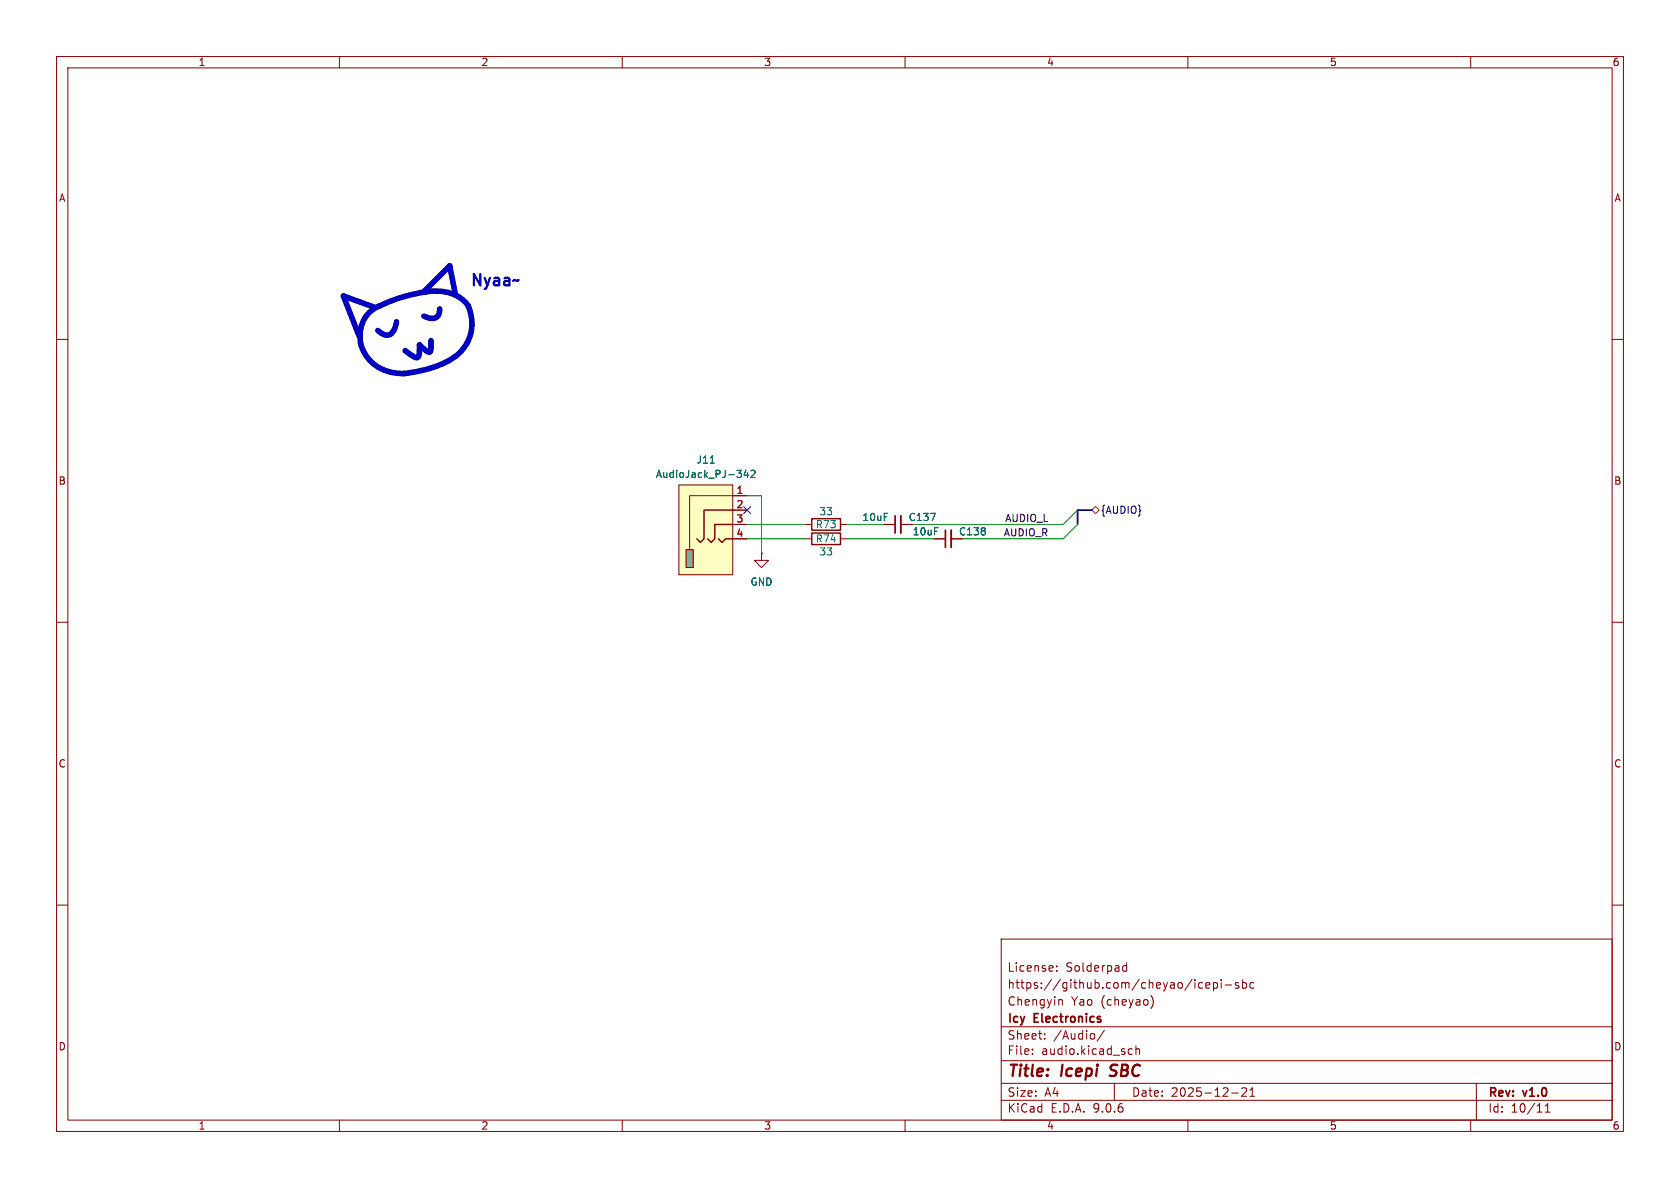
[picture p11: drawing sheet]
<svg xmlns="http://www.w3.org/2000/svg" width="297mm" height="210mm" viewBox="0 0 297 210" stroke-linecap="round" stroke-linejoin="round" font-family="sans-serif">
<g fill="none" stroke="#840000" stroke-width=".18">
<path d="M10 10h277v190h-277zM12 12h273v186h-273zM60 10v2M110 10v2M160 10v2M210 10v2M260 10v2M10 60h2M285 60h2M134.6 97.8v1.3h1.3l-1.3 1.2-1.3-1.2h1.3M134.6 97.8h.1M142.2 95.3h1.3"/>
<path d="M142.2 92.7h1.3M148.6 95.3h1.3M148.6 92.7h1.3M156.2 92.7h2M159.3 92.7h2M165.1 95.3h2M168.1 95.3h2.1M10 110h2M285 110h2M10 160h2M177 166h108v32h-108zM186.8 171.6v.1"/>
<path d="M186.8 170.8v.1M187.4 176.7h.2l.2 .2v.8M198.5 171.4l.2 .3 .5-.1M199.2 170.2v1.5M199.2 170.8l-.5-.1-.2 .3M203.5 176.1a1.74 1.74 0 0 1 0 2.2M212.6 173.8l-.4-.1-.3 .3v.4l.1 .2h.6M213.2 174.2l.7-.1-.1-.3-.4-.1-.2 .2v.7h.6M214.5 173.8l.5-.1 .2 .3v.4l-.1 .2h-.6M214.5 173.7v1.5M215.9 173.2v.1M215.9 173.7v1"/>
<path d="M216.6 174.1h1.1M219 173.8l-.4-.1-.2 .2 .1 .2 .5 .2v.3h-.6M219.7 173.8l.4-.1 .3 .3v.4l-.2 .2h-.5M219.7 173.2v1.5M221.7 173.8l-.5-.1-.2 .3v.4l.1 .2h.6M285 160h2M60 198v2M110 198v2M160 198v2M177 194.5h108M177 191.5h108M177 187.5h108"/>
<path d="M177 181.5h108M182.5 186.3v.1M182.5 185.5v.1M184.7 183.6v.1M184.7 182.8v.1M193.5 182.8v.8M195.2 182.1l-1.2 2M197 191.5v3M199.6 186.3h.6M199.6 185.5h.6M200.8 185.5l.2-.1 .4 .1 .1 .9M200.8 184.9v1.5"/>
<path d="M210 198v2M217.7 193.2h1.2M219.5 192.4l.6-.1 .2 .1 .1 .3-.9 1.1h.9M221 193.8h.8M221 192.7l.4-.4v1.5M260 198v2M261 191.5v6.5M273.2 196.6h.8M273.2 195.5l.4-.4v1.5"/>
</g>
<path d="M196.2 190.1l.2 .1M196.5 188.4l-.1 .2v.4" fill="none" stroke="#840000" stroke-width=".4"/>
<path d="M158.2 91.2v3M167.1 93.7v3.1" fill="none" stroke="#840000" stroke-width=".3"/>
<path d="M159.3 91.2v3M168.1 93.7v3.1" fill="none" stroke="#840000" stroke-width=".33"/>
<path d="M164.5 90.7h.9l-.6 1.3" fill="none" stroke="#006464" stroke-width=".18"/>
<path d="M143.5 94.2h5.1v2.1h-5.1zM143.5 91.7h5.1v2h-5.1z" fill="none" stroke="#840000" stroke-width=".25"/>
<path d="M120 85.7h9.5v15.9h-9.5z" fill="#ffffc2"/>
<path d="M121.3 97.2h1.3v3.1h-1.3z" fill="#848484"/>
<path d="M127 95.3l.6 .6 .7-.6h1.2M129.5 92.7h-3.1v2.6l-.7 .6-.6-.6M129.5 90.2h-5v5.1l-.7 .6-.6-.6" fill="none" stroke="#840000" stroke-width=".25"/>
<path d="M120 85.7h9.5v15.9h-9.5zM121.3 97.2h1.3v3.1h-1.3zM129.5 90.2h2.6M129.5 92.7h2.6M129.5 95.3h2.6M132.1 87.6h-10.2v9.6M134.6 97.8h.1M156.2 92.7h2M159.3 92.7h2M165.1 95.3h2M168.1 95.3h2.1" fill="none" stroke="#840000" stroke-width=".18"/>
<path d="M125.6 81.9h.7M131.9 83.1l-.3 .9h.7M132.2 83.6v.8M132.8 83.3l.4-.2 .3 .4-.8 .9h.8M164.5 90.7h.9l-.6 1.3" fill="none" stroke="#006464" stroke-width=".18"/>
<path d="M193 90.2l.7-.7 .6 .7-.6 .6z" fill="none" stroke="#725600" stroke-width=".18"/>
<path d="M193 90.2h-2.5v2.5" fill="none" stroke="#000084" stroke-width=".3"/>
<path d="M132.1 87.6h2.5v10.2M132.1 95.3h10.1M132.1 92.7h10.1M149.9 95.3h15.2M149.9 92.7h6.3M190.5 92.7l-2.5 2.6h-17.8M190.5 90.2l-2.5 2.5h-26.7" fill="none" stroke="#009600" stroke-width=".18"/>
<path d="M131.5 89.6l1.2 1.2M132.7 89.6l-1.2 1.2" fill="none" stroke="#000084" stroke-width=".18"/>
<path d="M65.3 55.3a17.6 17.6 0 0 1 7.1-3.1l1.9-.5a9 9 0 0 1 7.5 1.2 5.4 5.4 0 0 1 1.6 4.6 7.7 7.7 0 0 1-5 6.8 21 21 0 0 1-7.7 1.7 6.8 6.8 0 0 1-7-7 5.6 5.6 0 0 1 1.6-3.7zM66.3 54.4l-5.6-2.1 2.8 7.1M70.1 56.9a2.41 2.41 0 0 1-1.6 2.4l-.7-.2-1-.7M74.9 51.6l4.6-4.6 1 5.1M77.7 54.6a1.41 1.41 0 0 1-1.9 1.6l-.9-.3M76.2 60.2a2.78 2.78 0 0 1-.3 2.1 1.56 1.56 0 0 1-1.1-.7l-.6-.6a3.4 3.4 0 0 1-.3 2.2h-.1a1.69 1.69 0 0 1-1.3-.6l-.9-.6" fill="none" stroke="#0000c2" stroke-width="1"/>
<text font-size="2.8" fill="#0000c2" x="82.9" y="51.1">Nyaa~</text>
<g font-size="2.8" fill="#840000">
<text x="178" y="190.9">Title:</text>
<text x="187.7" y="190.9">Icepi</text>
<text x="197.1" y="190.9">SBC</text>
</g>
<g font-size="2.1" fill="#840000">
<text x="178" y="172">License:</text>
<text x="188.4" y="172">Solderpad</text>
<text x="178" y="178">Chengyin</text>
<text x="178" y="175">https://github.com/cheyao/icepi-sbc</text>
<text x="189.4" y="178">Yao</text>
<text x="194.7" y="178">(cheyao)</text>
<text x="178" y="184">Sheet:</text>
<text x="178" y="181.2">Icy</text>
<text x="182.9" y="181.2">Electronics</text>
<text x="186.2" y="184">/Audio/</text>
<text x="178" y="186.7">File:</text>
<text x="184.1" y="186.7">audio.kicad_sch</text>
<text x="178" y="196.9">KiCad</text>
<text x="178" y="194.1">Size:</text>
<text x="184.7" y="194.1">A4</text>
<text x="185.7" y="196.9">E.D.A.</text>
<text x="193.3" y="196.9">9.0.6</text>
<text x="200" y="194.1">Date:</text>
<text x="207" y="194.1">2025-12-21</text>
<text x="263" y="194.3">Rev:</text>
<text x="263" y="196.9">Id:</text>
<text x="267.1" y="196.9">10/11</text>
<text x="269.4" y="194.3">v1.0</text>
</g>
<g font-size="1.8" fill="#840000">
<text x="35" y="11.9">1</text>
<text x="85" y="11.9">2</text>
<text x="135" y="11.9">3</text>
<text x="185" y="11.9">4</text>
<text x="235" y="11.9">5</text>
<text x="285" y="11.9">6</text>
<text x="10.3" y="35.9">A</text>
<text x="285.3" y="35.9">A</text>
<text x="10.3" y="85.9">B</text>
<text x="285.3" y="85.9">B</text>
<text x="10.3" y="135.9">C</text>
<text x="285.3" y="135.9">C</text>
<text x="10.3" y="185.9">D</text>
<text x="285.3" y="185.9">D</text>
<text x="35" y="199.9">1</text>
<text x="85" y="199.9">2</text>
<text x="135" y="199.9">3</text>
<text x="185" y="199.9">4</text>
<text x="235" y="199.9">5</text>
<text x="285" y="199.9">6</text>
</g>
<g font-size="1.8" fill="#006464">
<text x="123" y="82.1">J11</text>
<text x="115.8" y="84.7">AudioJack_PJ-342</text>
<text x="144.1" y="93.6">R73</text>
<text x="144.7" y="91.3">33</text>
<text x="152.4" y="92.3">10uF</text>
<text x="160.5" y="92.3">C137</text>
<text x="161.2" y="94.8">10uF</text>
<text x="169.4" y="94.8">C138</text>
<text x="144.1" y="96.1">R74</text>
<text x="144.7" y="98.4">33</text>
<text x="132.6" y="103.7">GND</text>
</g>
<g font-size="1.8" fill="#a90000">
<text x="130.1" y="87.4">1</text>
<text x="130.1" y="89.9">2</text>
<text x="130.1" y="92.5">3</text>
<text x="130.1" y="95">4</text>
</g>
<g font-size="1.8" fill="#0f0f0f">
<text x="177.4" y="94.9">AUDIO_R</text>
<text x="177.6" y="92.4">AUDIO_L</text>
</g>
<text font-size="1.8" fill="#000084" x="194.5" y="91">{AUDIO}</text>
</svg>
